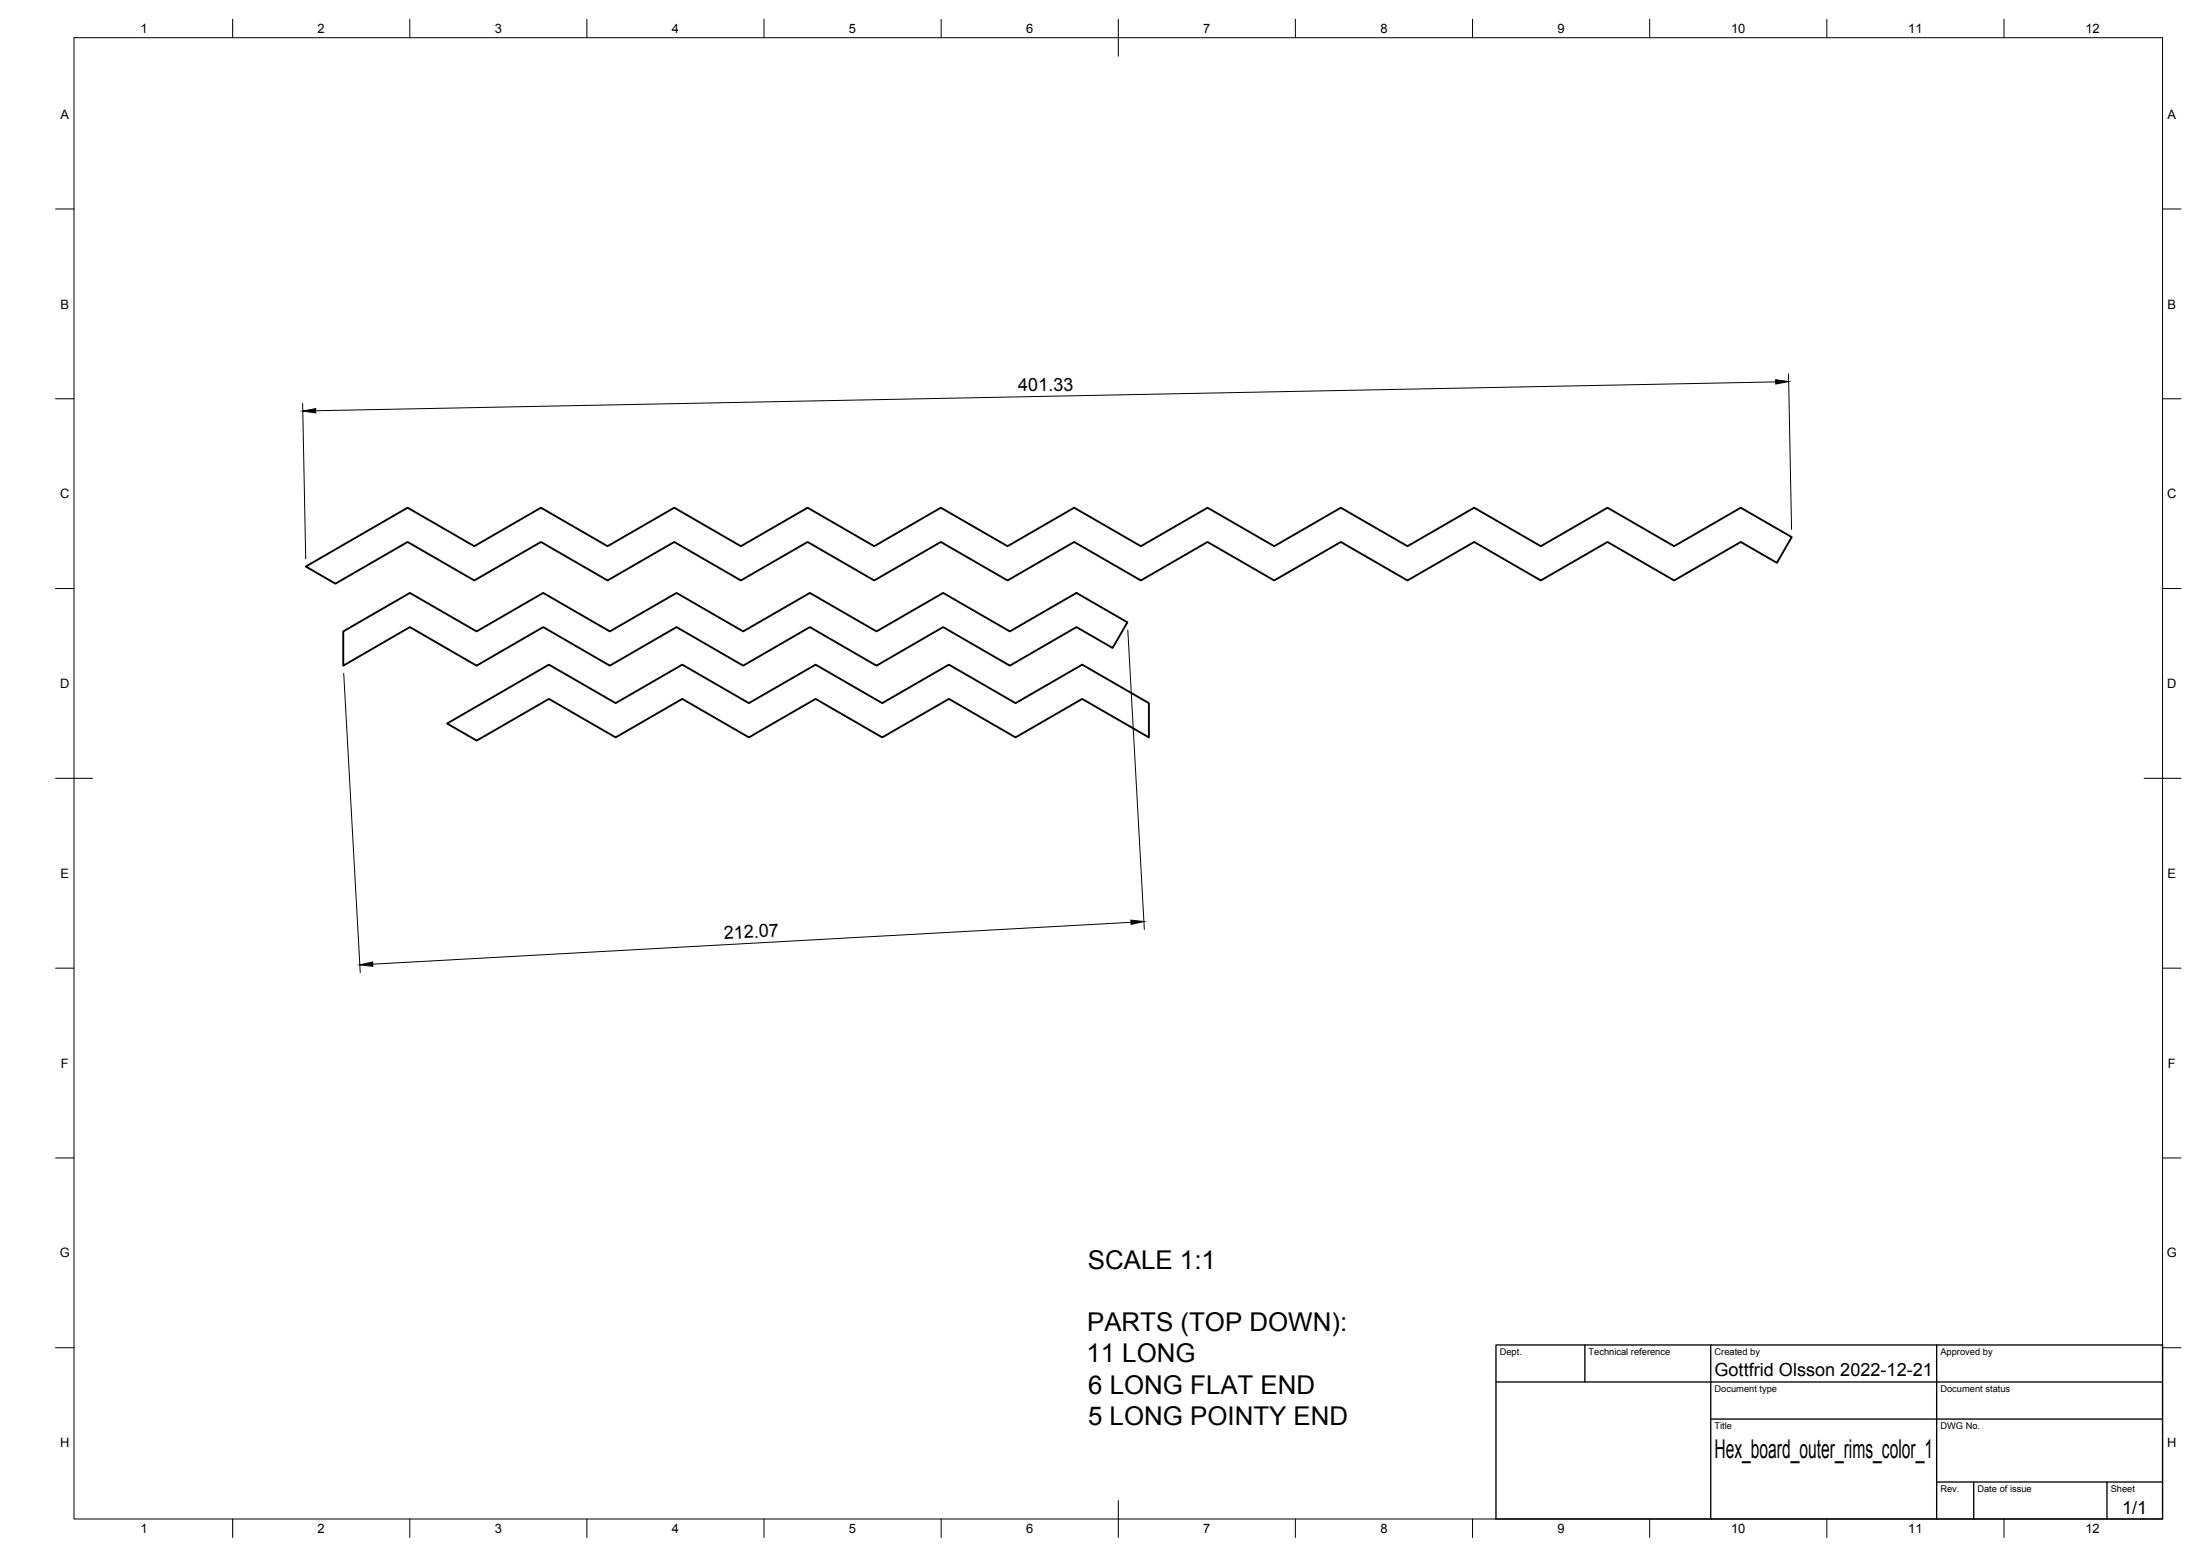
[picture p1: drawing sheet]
<svg xmlns="http://www.w3.org/2000/svg" width="594mm" height="420mm" viewBox="0 0 594 420" stroke-linecap="round" stroke-linejoin="round" font-family="sans-serif">
<!-- layer: Visible -->
<path d="M82.6 153l27.5-15.9 18 10.4 18-10.4 18 10.4 18-10.4 18 10.4 18-10.4 18 10.4 18-10.4 18 10.4 18-10.4 18 10.4 18-10.4 18 10.4 18-10.4 18 10.4 18-10.4 18 10.4 18-10.4 18 10.4 18-10.4 13.7 7.9-4 7-9.7-5.7-18 10.4-18-10.4-18 10.4-18-10.4-18 10.4-18-10.4-18 10.4-18-10.4-18 10.4-18-10.4-18 10.4-18-10.4-18 10.4-18-10.4-18 10.4-18-10.4-18 10.4-18-10.4-18 10.4-18-10.4-19.5 11.3zM92.7 170.5l18-10.4 18 10.4 18-10.4 18 10.4 18-10.4 18 10.4 18-10.4 18 10.4 18-10.4 18 10.4 18-10.4 13.7 7.9-4 7-9.7-5.7-18 10.4-18-10.4-18 10.4-18-10.4-18 10.4-18-10.4-18 10.4-18-10.4-18 10.4-18-10.4-18 10.4zM120.7 195.4l27.5-15.9 18 10.4 18-10.4 18 10.4 18-10.4 18 10.4 18-10.4 18 10.4 18-10.4 18 10.4v9.2l-18-10.4-18 10.4-18-10.4-18 10.4-18-10.4-18 10.4-18-10.4-18 10.4-18-10.4-19.5 11.3z" fill="none" stroke="#000" stroke-width=".51"/>
<!-- layer: Border -->
<g fill="none" stroke="#000" stroke-width=".27">
<path d="M20 10.2h564v400h-564zM62.8 5.2v5M110.7 5.2v5M158.5 5.2v5M206.3 5.2v5M254.1 5.2v5M302 5.2v10M349.8 5.2v5M397.6 5.2v5M445.5 5.2v5M493.3 5.2v5M541.1 5.2v5"/>
<path d="M15 56.4h5M584 56.4h5M15 107.7h5M584 107.7h5M15 158.9h5M584 158.9h5M15 210.2h10M579 210.2h10M15 261.4h5M584 261.4h5M15 312.7h5M584 312.7h5"/>
<path d="M15 363.9h5M584 363.9h5M62.8 410.2v5M110.7 410.2v5M158.5 410.2v5M206.3 410.2v5M254.1 410.2v5M302 405.2v10M349.8 410.2v5M397.6 410.2v5M445.5 410.2v5M493.3 410.2v5"/>
<path d="M541.1 410.2v5"/>
</g>
<!-- layer: TitleBlock -->
<path d="M404 363.2h180v47h-180zM404 373.2h180M428 363.2v10M462 363.2v47M523 363.2v47M462 383.2h122M523 400.2h61M533 400.2v10M569 400.2v10" fill="none" stroke="#000" stroke-width=".36"/>
<!-- layer: Dimensions -->
<path d="M81.7 108.9l.8 42M479.5 103.1l-394.2 7.8M483 100.9l.8 42M304.5 170.1l4.5 80.9M92.8 181.8l4.5 80.8M305.4 249l-204.8 11.4" fill="none" stroke="#000" stroke-width=".27"/>
<path d="M81.7 111l3.5-.7 .1 1.2zM479.5 102.5l3.5 .5-3.5 .7zM97.2 260.5l3.4-.7 .1 1.1zM305.4 248.5l3.5 .3-3.5 .8z" fill="#000" stroke="#000" stroke-width=".27"/>
<g font-size="7">
<text x="293.8" y="342.7">SCALE 1:1</text>
<text x="293.6" y="359.5">PARTS (TOP DOWN):</text>
<text x="293.3" y="367.9">11 LONG</text>
<text x="293.8" y="376.3">6 LONG FLAT END</text>
<text x="293.8" y="384.7">5 LONG POINTY END</text>
<text x="463" y="393.7">Hex_board_outer_rims_color_1</text>
</g>
<g font-size="4.9">
<text x="275" y="105.7" transform="rotate(-1 275 105.7)">401.33</text>
<text x="195.5" y="253.6" transform="rotate(-3 195.5 253.6)">212.07</text>
<text x="463" y="371.7">Gottfrid Olsson 2022-12-21</text>
<text x="573.1" y="408.8">1/1</text>
</g>
<g font-size="3.5">
<text x="37.9" y="8.9">1</text>
<text x="85.8" y="8.9">2</text>
<text x="133.6" y="8.9">3</text>
<text x="181.4" y="8.9">4</text>
<text x="229.3" y="8.9">5</text>
<text x="277.1" y="8.9">6</text>
<text x="324.9" y="8.9">7</text>
<text x="372.7" y="8.9">8</text>
<text x="420.6" y="8.9">9</text>
<text x="467.4" y="8.9">10</text>
<text x="515.3" y="8.9">11</text>
<text x="563.1" y="8.9">12</text>
<text x="16.3" y="32">A</text>
<text x="585.3" y="32">A</text>
<text x="16.3" y="83.3">B</text>
<text x="585.3" y="83.3">B</text>
<text x="16.2" y="134.6">C</text>
<text x="585.2" y="134.6">C</text>
<text x="16.2" y="185.8">D</text>
<text x="585.2" y="185.8">D</text>
<text x="16.3" y="237">E</text>
<text x="585.3" y="237">E</text>
<text x="16.4" y="288.3">F</text>
<text x="585.4" y="288.3">F</text>
<text x="16.1" y="339.6">G</text>
<text x="585.1" y="339.6">G</text>
<text x="16.2" y="390.8">H</text>
<text x="585.2" y="390.8">H</text>
<text x="37.9" y="413.9">1</text>
<text x="85.8" y="413.9">2</text>
<text x="133.6" y="413.9">3</text>
<text x="181.4" y="413.9">4</text>
<text x="229.3" y="413.9">5</text>
<text x="277.1" y="413.9">6</text>
<text x="324.9" y="413.9">7</text>
<text x="372.7" y="413.9">8</text>
<text x="420.6" y="413.9">9</text>
<text x="467.4" y="413.9">10</text>
<text x="515.3" y="413.9">11</text>
<text x="563.1" y="413.9">12</text>
</g>
<g font-size="2.5">
<text x="405" y="366">Dept.</text>
<text x="429" y="366">Technical reference</text>
<text x="463" y="366">Created by</text>
<text x="524" y="366">Approved by</text>
<text x="463" y="376">Document type</text>
<text x="524" y="376">Document status</text>
<text x="463" y="386">Title</text>
<text x="524" y="386">DWG No.</text>
<text x="524" y="403">Rev.</text>
<text x="534" y="403">Date of issue</text>
<text x="570" y="403">Sheet</text>
</g>
</svg>
